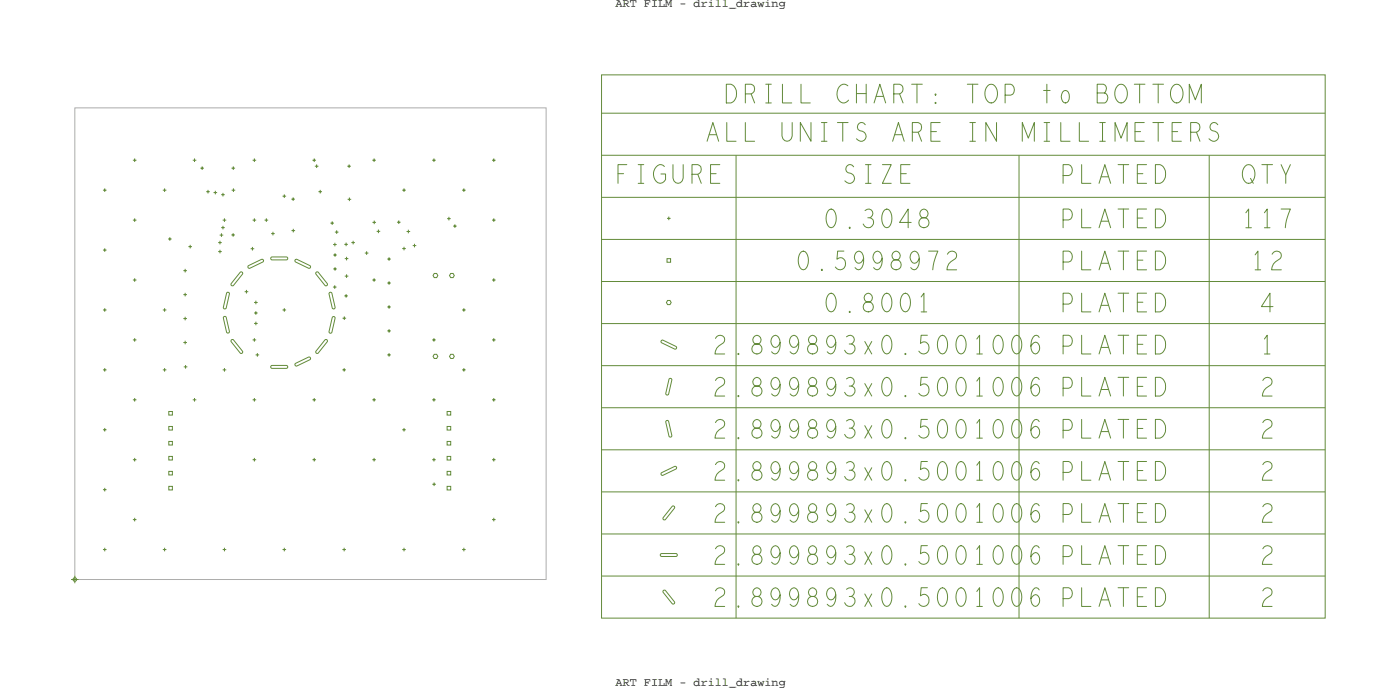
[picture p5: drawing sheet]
<svg xmlns="http://www.w3.org/2000/svg" width="238mm" height="118mm" viewBox="0 0 238 118" stroke-linecap="round" stroke-linejoin="round" font-family="sans-serif">
<!-- layer: Board Outline -->
<path d="M12.7 18.3h80v80h-80z" fill="none" stroke="#acacac" stroke-width=".17"/>
<!-- layer: Nets -->
<g fill="none" stroke="#638b3a" stroke-width=".17">
<path d="M17.5 32.3h.6M17.8 32v.6M22.6 37.3h.6M22.6 27.2h.6M22.9 26.9v.6M22.9 37v.6M27.6 32.3h.6M27.9 32v.6M32.7 27.2h.6M33 26.9v.6M34 28.5h.6M34.3 28.2v.6"/>
<path d="M35 32.5h.6M35.3 32.2v.6M36.2 32.7h.7M36.6 32.4v.6M37.3 39.9h.6M37.5 38.6h.7M37.5 33h.7M37.6 39.6v.6M37.8 37.3h.6M37.8 32.7v.6M37.8 38.3v.6M38.1 37v.6"/>
<path d="M39.3 39.9h.6M39.3 28.5h.6M39.3 32.3h.6M39.6 39.5v.7M39.6 28.2v.6M39.6 32v.6M42.9 37.3h.6M42.9 27.2h.6M43.2 26.9v.6M43.2 37v.6M44.9 37.3h.6M45.2 37v.6"/>
<path d="M46 39.6h.6M46.3 39.3v.6M48 33.3h.6M48.3 33v.6M49.5 33.8h.6M49.5 39.1h.6M49.8 33.5v.6M49.8 38.8v.6M53 27.2h.6M53.3 26.9v.6M53.4 28.2h.7M53.7 27.9v.6"/>
<path d="M54.1 32.5h.6M54.4 32.2v.6M56.1 37.8h.6M56.4 37.5v.7M56.8 39.4h.7M57.1 39.1v.6M59 28.2h.6M59 33.8h.6M59.3 27.9v.6M59.3 33.5v.6M63.2 27.2h.6M63.2 37.7h.6"/>
<path d="M63.5 26.9v.6M63.5 37.4v.6M63.9 39.2h.6M64.2 38.9v.6M67.4 37.7h.6M67.7 37.4v.6M68.3 32.3h.6M68.6 32v.6M69 39.3h.6M69.3 39v.6M73.4 27.2h.6M73.7 26.9v.6"/>
<path d="M75.9 37.1h.6M76.2 36.8v.6M76.9 38.4h.6M77.2 38v.7M78.4 32.3h.6M78.7 32v.6M83.5 37.3h.6M83.5 27.2h.6M83.8 26.9v.6M83.8 37v.6M17.5 52.6h.6M17.5 42.4h.6"/>
<path d="M17.8 42.1v.6M17.8 52.3v.6M22.6 47.5h.6M22.6 57.7h.6M22.9 47.2v.6M22.9 57.4v.6M27.6 52.6h.6M27.9 52.3v.6M28.5 40.5h.6M28.8 40.2v.6M31.1 45.9h.6M31.1 50h.6"/>
<path d="M31.1 54h.6M31.1 58.1h.6M31.4 45.6v.6M31.4 49.7v.6M31.4 53.7v.6M31.4 57.8v.6M32 41.8h.6M32.3 41.5v.6M37 41.1h.6M37 42.7h.6M37.3 40.8v.7M37.3 42.4v.6"/>
<path d="M38 53.8l.3-.1 .1 .2 .5 2.3-.1 .3-.3-.2zM38.6 49.6l.3 .1v.2l-.5 2.3-.3 .2-.2-.3zM39.3 57.6l.4 .1 1.4 1.9v.3h-.3l-1.5-1.9zM40.8 46.2h.3v.3l-1.4 1.9h-.4v-.3zM41.5 49.5h.6M41.8 49.2v.6M42.2 45l2.2-1 .3 .1-.1 .4-2.2 1-.3-.1zM42.5 42.2h.7M42.8 41.9v.6M42.9 57.7h.6M43.1 53.1h.6M43.1 51.3h.6"/>
<path d="M43.1 54.9h.6M43.2 57.4v.6M43.4 52.8v.6M43.4 51v.6M43.4 54.6v.6M43.7 59.9v.6M46 43.7l2.6-.1 .2 .2-.2 .3h-2.4l-.2-.1zM48 52.6h.6M48.3 52.3v.6M50.1 44.1l.3-.1 2.2 1 .1 .4-.3 .1-2.2-1zM53.7 46.2h.3l1.5 1.9v.3h-.4l-1.5-1.9zM55.1 57.7l.4-.1v.4l-1.5 1.9h-.3l-.1-.3z"/>
<path d="M55.9 49.7l.3-.1 .1 .2 .6 2.3-.2 .3-.3-.2zM56.5 53.7l.3 .1 .1 .2-.6 2.3-.3 .2-.1-.3zM56.5 48.7h.6M56.5 41.5h.7M56.6 43.3h.6M56.6 45.6h.6M56.8 48.4v.6M56.8 41.2v.6M56.9 43v.6M56.9 45.3v.6M58.1 54h.7M58.4 41.5h.7"/>
<path d="M58.4 50.2h.7M58.4 53.7v.6M58.5 46.8h.6M58.5 43.9h.6M58.8 41.1v.7M58.8 49.9v.6M58.8 43.6v.6M58.8 46.5v.6M59.6 41.1h.6M59.9 40.8v.7M61.9 42.9h.6M62.2 42.6v.6"/>
<path d="M63.2 47.5h.6M63.5 47.2v.6M65.7 52.1h.6M65.7 48h.6M65.7 43.9h.6M65.7 56.1h.6M66 43.6v.6M66 47.7v.6M66 51.8v.6M66 59.9v.6M66 55.8v.6M68.3 42.2h.6"/>
<path d="M68.6 41.9v.6M70.1 41.7h.6M70.4 41.4v.6M73.4 57.7h.6M73.7 57.4v.6M73.7 46.4h.4l.2 .3-.2 .4h-.4l-.2-.4zM76.5 46.4h.4l.2 .3-.2 .4h-.4l-.2-.4zM78.4 52.6h.6M78.7 52.3v.6M83.5 47.5h.6M83.5 57.7h.6M83.8 47.2v.6"/>
<path d="M83.8 57.4v.6M17.5 62.7h.6M17.5 72.9h.6M17.8 62.4v.6M17.8 72.6v.6M22.6 67.8h.6M22.6 78h.6M22.9 67.5v.6M22.9 77.7v.6M27.6 62.7h.6M27.9 62.4v.6M28.7 77.4h.6v.6h-.6z"/>
<path d="M28.7 74.9h.6v.6h-.6zM28.7 72.3h.6v.6h-.6zM28.7 69.8h.6v.6h-.6zM28.7 80h.6v.6h-.6zM31.2 62.2h.6M31.5 61.9v.6M32.7 67.8h.6M33 67.5v.6M37.8 62.7h.6M38.1 62.4v.6M42.9 67.8h.6M42.9 78h.6"/>
<path d="M43.2 67.5v.6M43.2 77.7v.6M43.4 60.2h.6M46 62.1l2.6-.1 .2 .2-.2 .3h-2.4l-.2-.1zM50.2 61.6l2.2-1 .3 .1-.1 .3-2.2 1.1-.3-.1zM53 67.8h.6M53 78h.6M53.3 67.5v.6M53.3 77.7v.6M58.1 62.7h.6M58.4 62.4v.6M63.2 67.8h.6"/>
<path d="M63.2 78h.6M63.5 67.5v.6M63.5 77.7v.6M65.7 60.2h.6M68.3 72.9h.6M68.6 72.6v.6M73.4 67.8h.6M73.4 78h.6M73.7 67.5v.6M73.7 77.7v.6M73.7 60.1h.4l.2 .4-.2 .3h-.4l-.2-.3zM75.9 77.4h.6v.6h-.6z"/>
<path d="M75.9 74.9h.6v.6h-.6zM75.9 72.3h.6v.6h-.6zM75.9 69.8h.6v.6h-.6zM75.9 80h.6v.6h-.6zM76.5 60.1h.4l.2 .4-.2 .3h-.4l-.2-.3zM78.4 62.7h.6M78.7 62.4v.6M83.5 67.8h.6M83.5 78h.6M83.8 67.5v.6M83.8 77.7v.6M17.5 93.2h.6"/>
<path d="M17.5 83.1h.6M17.8 82.8v.6M17.8 92.9v.6M22.6 88.1h.6M22.9 87.8v.6M27.6 93.2h.6M27.9 92.9v.6M28.7 82.5h.6v.6h-.6zM37.8 93.2h.6M38.1 92.9v.6M48 93.2h.6M48.3 92.9v.6"/>
<path d="M58.1 93.2h.6M58.4 92.9v.6M68.3 93.2h.6M68.6 92.9v.6M73.4 82.1h.6M73.7 81.8v.6M75.9 82.5h.6v.6h-.6zM78.4 93.2h.6M78.7 92.9v.6M83.5 88.1h.6M83.8 87.8v.6"/>
</g>
<!-- layer: Drawing Origin -->
<path d="M12.1 98.3h1.2M12.5 98.1l.2-.1 .2 .1v.4l-.2 .1-.2-.1zM12.7 97.7v1.2" fill="none" stroke="#638b3a" stroke-width=".17"/>
<!-- layer: All Others -->
<g fill="none" stroke="#638b3a" stroke-width=".17">
<path d="M102.1 19.2h122.8zM102.1 12.7h122.8v92.1h-122.8zM102.1 26.3h122.8zM102.1 33.5h122.8zM113.2 37h.6M113.5 36.7v.6M124.9 26.3v78.5zM173 26.3v78.5zM205.3 26.3v78.5zM102.1 40.6h122.8zM102.1 47.7h122.8zM102.1 54.9h122.8z"/>
<path d="M112.2 57.8l.4-.1 2.1 1.1 .1 .3-.3 .1-2.2-1zM113.2 43.9h.6v.6h-.6zM113.3 51h.4l.2 .3-.2 .4h-.4l-.2-.4zM102.1 62h122.8zM102.1 69.2h122.8zM102.1 76.3h122.8zM113 71.4l.4-.1 .1 .2 .5 2.3-.2 .3-.3-.1zM113.7 64.2l.3 .1v.2l-.5 2.3-.3 .2-.2-.3zM102.1 83.4h122.8zM102.1 90.6h122.8zM102.1 97.7h122.8zM112.1 94l2.6-.1 .3 .2-.3 .3h-2.4l-.2-.1z"/>
<path d="M112.3 80.2l2.2-1.1 .3 .1-.1 .4-2.1 1-.4-.1zM114.1 85.9h.3l.1 .3-1.5 1.9h-.4v-.3zM112.6 100.1l.4 .1 1.5 1.9-.1 .3h-.3l-1.5-1.9z"/>
</g>
<g font-size="5.4" fill="#638b3a">
<text x="123" y="17.5">DRILL CHART: TOP to BOTTOM</text>
<text x="119.8" y="24">ALL UNITS ARE IN MILLIMETERS</text>
<text x="104.5" y="31.1">FIGURE</text>
<text x="143.1" y="31.1">SIZE</text>
<text x="180.1" y="31.1">PLATED</text>
<text x="210.8" y="31.1">QTY</text>
<text x="139.9" y="38.6">0.3048</text>
<text x="180.1" y="38.6">PLATED</text>
<text x="210.8" y="38.6">117</text>
<text x="135.2" y="45.8">0.5998972</text>
<text x="180.1" y="45.8">PLATED</text>
<text x="212.3" y="45.8">12</text>
<text x="139.9" y="52.9">0.8001</text>
<text x="180.1" y="52.9">PLATED</text>
<text x="213.9" y="52.9">4</text>
<text x="121" y="60">2.899893x0.5001006 PLATED</text>
<text x="213.9" y="60">1</text>
<text x="121" y="67.2">2.899893x0.5001006 PLATED</text>
<text x="213.9" y="67.2">2</text>
<text x="121" y="74.3">2.899893x0.5001006 PLATED</text>
<text x="213.9" y="74.3">2</text>
<text x="121" y="81.5">2.899893x0.5001006 PLATED</text>
<text x="213.9" y="81.5">2</text>
<text x="121" y="88.6">2.899893x0.5001006 PLATED</text>
<text x="213.9" y="88.6">2</text>
<text x="121" y="95.7">2.899893x0.5001006 PLATED</text>
<text x="213.9" y="95.7">2</text>
<text x="121" y="102.9">2.899893x0.5001006 PLATED</text>
<text x="213.9" y="102.9">2</text>
</g>
<g font-size="2">
<text x="104.5" y="1.2">ART FILM - drill_drawing</text>
<text x="104.5" y="116.4">ART FILM - drill_drawing</text>
</g>
</svg>
